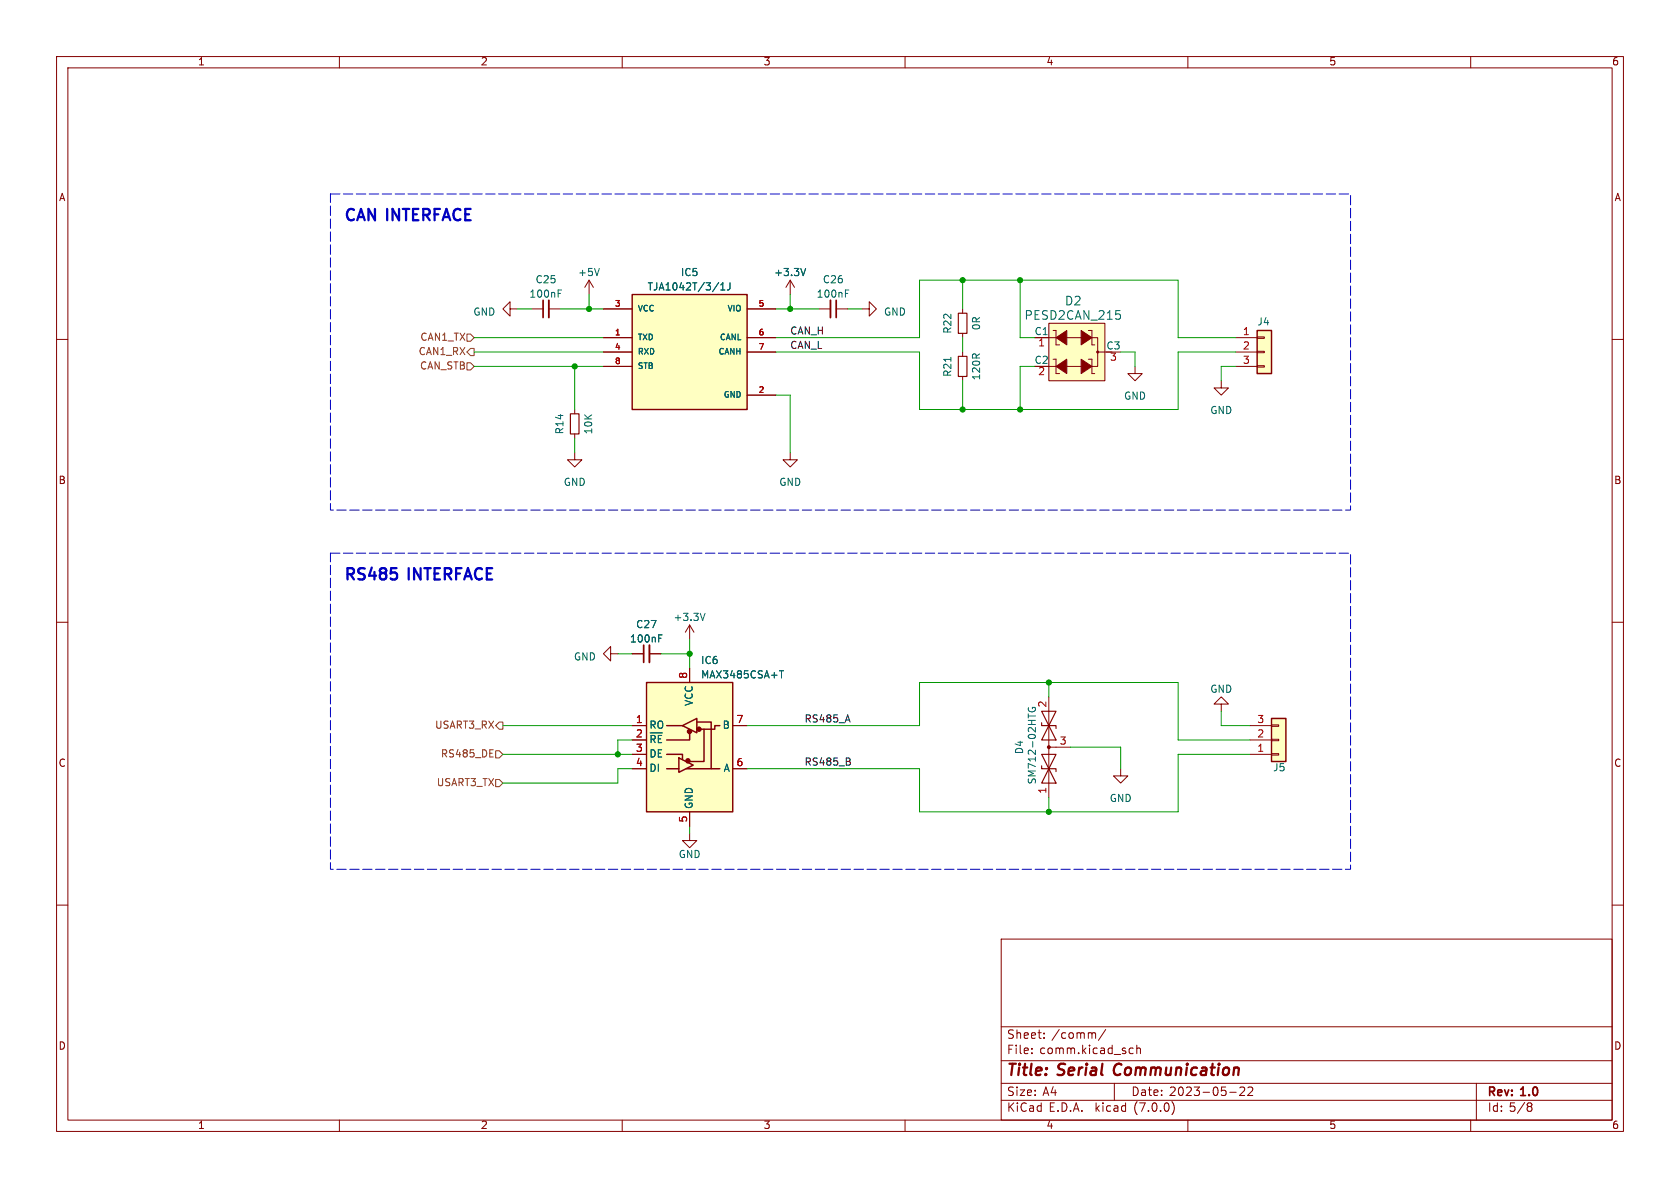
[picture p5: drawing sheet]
<svg xmlns="http://www.w3.org/2000/svg" width="297mm" height="210mm" viewBox="0 0 297 210" stroke-linecap="round" stroke-linejoin="round" font-family="sans-serif">
<g fill="none" stroke="#840000" stroke-width=".18">
<path d="M10 10h277v190h-277zM12 12h273v186h-273zM60 10v2M110 10v2M160 10v2M210 10v2M260 10v2M10 60h2M90.2 54.6v-1.3l-1.3 1.3 1.3 1.3v-1.3h1.2M94 54.6h2M97 54.6h2.1M104.1 49.5l-.7 1.3"/>
<path d="M104.1 49.5v2.6M104.1 49.5l.8 1.3M106.7 59.7h5.1M106.7 54.6h5.1M132.1 59.7h5.1M132.1 54.6h5.1M139.7 49.5l-.8 1.3M139.7 49.5v2.6M139.7 49.5l.8 1.3M144.8 54.6h2M147.8 54.6h2.1M152.4 54.6h1.3v1.3l1.2-1.3-1.2-1.3v1.3"/>
<path d="M170.2 54.6v.8M170.2 58.9v.8M182.9 59.7h3.8M185.4 57.2h9.9v10.1h-9.9zM186.2 58.4h.5v2.6h.6M188.6 59.7h2.5M191.1 59.7h.1M191.5 59.7h2.6v5.1h-2.6M192.4 58.4h.6v2.6h.5M218.4 59.7h3.8M222.2 59.6h1.3v.2h-1.3zM285 60h2"/>
<path d="M101.6 72.4v.8M101.6 76.7v.8M106.7 64.8h5.1M106.7 62.2h5.1M132.1 62.2h5.1M132.1 69.9h5.1M170.2 62.2v.8M170.2 66.5v.8M182.9 64.8h3.8M186.2 63.5h.5v2.5h.6M188.6 64.8h2.5M192.4 63.5h.6v2.5h.5"/>
<path d="M194.1 62.2h2.5M200.7 64.8v1.2h1.2l-1.2 1.3-1.3-1.3h1.3M215.9 67.3v1.3h1.3l-1.3 1.3-1.3-1.3h1.3M218.4 64.8h3.8M218.4 62.2h3.8M222.2 64.6h1.3v.3h-1.3zM222.2 62.1h1.3v.3h-1.3zM101.6 80v1.3h1.3l-1.3 1.3-1.3-1.3h1.3M139.7 80v1.3h1.3l-1.3 1.3-1.3-1.3h1.3M10 110h2M107.9 115.6v-1.3l-1.2 1.3 1.2 1.2v-1.2h1.3M111.8 115.6h2"/>
<path d="M114.8 115.6h2M121.9 110.5l.8 1.3M121.9 110.5v2.5M121.9 118.1v2.6M121.9 110.5l-.7 1.3M285 110h2M111.8 133.4h2.5M111.8 130.8h2.5M111.8 128.3h2.5M111.8 135.9h2.5M123.2 127.6h.1M129.5 128.3h2.6"/>
<path d="M129.5 135.9h2.6M185.4 132.1h3.8M185.4 123.2v17.8M198.1 135.9v1.3h1.3l-1.3 1.2-1.3-1.2h1.3M215.9 124.5h1.3l-1.3-1.3-1.3 1.3h1.3v1.2M221 133.4h3.8M221 130.8h3.8M221 128.3h3.8M224.8 128.1h1.3v.3h-1.3zM224.8 130.7h1.3v.2h-1.3zM224.8 133.2h1.3v.3h-1.3zM10 160h2"/>
<path d="M121.9 147.3v1.3h1.3l-1.3 1.3-1.3-1.3h1.3M121.9 143.5v2.6M285 160h2M177 166h108v32h-108zM60 198v2M110 198v2M160 198v2M177 194.5h108M177 191.5h108M177 187.5h108M177 181.5h108M182.4 186.1v.2"/>
<path d="M182.4 185.3v.2M184.6 183.4v.2M184.6 182.6v.2M193.5 182.6l.2 .2v.8M195.5 182l-1.3 1.9M197 191.5v3M199.9 185.3h.4M200.3 186.2l-.4 .1M201 185.4l.2-.1h.3l.1 1M201 184.8v1.5M207.2 194.8a1.74 1.74 0 0 1 0 2.2M210 198v2"/>
<path d="M217.4 193.1h1.1M219.2 192.3l.6-.1 .2 .1v.3l-.9 1.1h.9M220.6 192.3l.6-.1 .2 .1 .1 .3-1 1.1h1M260 198v2M261 191.5v6.5M270.3 195.6h.2M270.5 195l.3 .2-.3 .4M270.5 195.6l.3 .1v.5l-.3 .3h-.2"/>
</g>
<path d="M196.9 188.9v.7" fill="none" stroke="#840000" stroke-width=".4"/>
<g fill="none" stroke="#006464" stroke-width=".18">
<path d="M98.7 51.3h.6M106 47.5l-.5 1.2M127.1 49.9l-1.1 1.7M127.4 51.3h.7M127.4 50.4l.4-.4v1.3M129.1 50v.9a.41 .41 0 0 1-.5 .4M142.4 47.5l-.4 1.2M149.5 51.3h.6M197.3 54.9h.7M197.8 55.5l.3 .3v.3l-.3 .3M116.5 112.2h.6M124.6 108.4l-.4 1.3"/>
<path d="M137.8 118.6h.7M138.2 118.6v1.2M115.8 130.4l-.1-.3-.6-.1v1.3M117 130h-.6v1.3M181.8 126.2v.7M181.8 125.1a.59 .59 0 0 0 .6 .7 .59 .59 0 0 0 .6-.7l-.5-.1v.3"/>
</g>
<path d="M169.4 55.4h1.5v3.5h-1.5zM100.8 73.2h1.6v3.5h-1.6zM169.4 63h1.5v3.5h-1.5zM184.1 135.4v.5h2.6v.5M184.1 127.8v.5h2.6v.5M184.1 133.4h2.6l-2.6 5h2.6zM184.1 125.7l2.6 5.1h-2.6l2.6-5.1z" fill="none" stroke="#840000" stroke-width=".2"/>
<g fill="#ffffc2" stroke="#ffffc2" stroke-width=".18">
<path d="M185.4 57.2h9.9v10.1h-9.9z"/>
<path d="M111.8 52.1h20.3v20.3h-20.3z"/>
<path d="M222.2 58.4h2.6v7.6h-2.6z"/>
<path d="M224.8 127h2.5v7.6h-2.5z"/>
<path d="M114.3 120.7h15.2v22.8h-15.2z"/>
</g>
<g fill="#840000" stroke="#840000" stroke-width=".18">
<path d="M186.7 64.8l1.9-1.3v2.5z"/>
<path d="M186.7 59.7l1.9-1.3v2.6z"/>
<path d="M191.1 63.5l1.9 1.3-1.9 1.2z"/>
<path d="M191.1 58.4l1.9 1.3-1.9 1.3z"/>
<circle cx="194.1" cy="62.2" r=".18"/>
<circle cx="185.4" cy="132.1" r=".25"/>
</g>
<path d="M97 53.1v3M146.8 53.1v3M114.8 114v3.1" fill="none" stroke="#840000" stroke-width=".33"/>
<path d="M96 53.1v3M147.8 53.1v3M113.8 114v3.1" fill="none" stroke="#840000" stroke-width=".3"/>
<g fill="none" stroke="#840000" stroke-width=".25">
<path d="M111.8 52.1h20.3v20.3h-20.3zM222.2 58.4h2.6v7.6h-2.6zM114.3 120.7h15.2v22.8h-15.2zM117.9 133.4h2.7v.9M117.9 135.9h2.1M117.9 128.3h2.7M120 134l2.6 1.3-2.6 1.2zM120.6 128.3l2.6-1.3v2.5zM121.3 135.9h6M121.9 129.5v1.3h-4M123.2 127.6h2.5v8.3M124.5 128.9v5.7h-2.6"/>
<path d="M127.3 128.3h-.9v.6h-2.6M224.8 127h2.5v7.6h-2.5z"/>
</g>
<g fill="#840000" stroke="#840000" stroke-width=".25">
<circle cx="121.6" cy="134.5" r=".36"/>
<circle cx="121.9" cy="129.3" r=".36"/>
<circle cx="123.6" cy="128.9" r=".36"/>
</g>
<path d="M82.5 59.1h.7l.6 .6-.6 .6h-.7zM82.5 64.1h.7l.6 .7-.6 .6h-.7zM83.2 61.6h.6v1.3h-.6l-.7-.7zM86.6 133.8h.6M86.6 132.5h.6M87.6 132.7h.7l.6 .7-.6 .6h-.7zM87.6 137.8h.7l.6 .6-.6 .7h-.7zM88.3 127.6h.6v1.3h-.6l-.7-.6z" fill="none" stroke="#725600" stroke-width=".18"/>
<path d="M58.4 34.3h180.4v55.9h-180.4v-55.9M58.4 97.8h180.4v55.9h-180.4v-55.9" fill="none" stroke="#0000c2" stroke-width=".18" stroke-dasharray="1.7 .6"/>
<g fill="none" stroke="#009600" stroke-width=".18">
<path d="M83.8 59.7h22.9M91.4 54.6h2.6M99.1 54.6h7.6M104.1 52.1v2.5M137.2 54.6h7.6M137.2 59.7h25.4v-10.2h45.7v10.2h10.1M139.7 52.1v2.5M149.9 54.6h2.5M170.2 49.5v5.1M170.2 59.7v2.5M180.3 49.5v10.2h2.6M83.8 62.2h22.9"/>
<path d="M83.8 64.8h22.9M101.6 64.8v7.6M101.6 77.5v2.5M137.2 62.2h25.4v10.2h45.7v-10.2h10.1M137.2 69.9h2.5v10.1M170.2 67.3v5.1M182.9 64.8h-2.6v7.6M198.1 62.2h2.6v2.6M218.4 64.8h-2.5v2.5M109.2 115.6h2.6M116.8 115.6h5.1M121.9 113v5.1"/>
<path d="M88.9 133.4h22.9M88.9 128.3h22.9M111.8 130.8h-2.6v2.6M111.8 135.9h-2.6v2.5h-20.3M132.1 128.3h30.5v-7.6h45.7v10.1h12.7M185.4 120.7v2.5M189.2 132.1h8.9v3.8M215.9 125.7v2.6h5.1M221 133.4h-12.7v10.1h-45.7v-7.6h-30.5M121.9 146.1v1.2M185.4 141v2.5"/>
</g>
<g fill="#009600" stroke="#009600" stroke-width=".18">
<circle cx="104.1" cy="54.6" r=".46"/>
<circle cx="139.7" cy="54.6" r=".46"/>
<circle cx="101.6" cy="64.8" r=".46"/>
<circle cx="170.2" cy="72.4" r=".46"/>
<circle cx="180.3" cy="72.4" r=".46"/>
<circle cx="180.3" cy="49.5" r=".46"/>
<circle cx="109.2" cy="133.4" r=".46"/>
<circle cx="170.2" cy="49.5" r=".46"/>
<circle cx="121.9" cy="115.6" r=".46"/>
<circle cx="185.4" cy="143.5" r=".46"/>
<circle cx="185.4" cy="120.7" r=".46"/>
</g>
<g font-size="2.8" fill="#0000c2">
<text x="61" y="39.4">CAN INTERFACE</text>
<text x="61" y="102.9">RS485</text>
<text x="72.4" y="102.9">INTERFACE</text>
</g>
<g font-size="2.8" fill="#840000">
<text x="178" y="190.8">Title:</text>
<text x="187.1" y="190.8">Serial</text>
<text x="197.6" y="190.8">Communication</text>
</g>
<g font-size="2.1" fill="#006464">
<text x="181.1" y="56.8">PESD2CAN_215</text>
<text x="188.2" y="54.3">D2</text>
</g>
<g font-size="2.1" fill="#840000">
<text x="178" y="183.9">Sheet:</text>
<text x="185.9" y="183.9">/comm/</text>
<text x="178" y="186.6">File:</text>
<text x="183.8" y="186.6">comm.kicad_sch</text>
<text x="178" y="196.8">KiCad</text>
<text x="178" y="194">Size:</text>
<text x="184.3" y="194">A4</text>
<text x="185.4" y="196.8">E.D.A.</text>
<text x="193.7" y="196.8">kicad</text>
<text x="200" y="194">Date:</text>
<text x="200.6" y="196.8">(7.0.0)</text>
<text x="206.7" y="194">2023-05-22</text>
<text x="263" y="194.2">Rev:</text>
<text x="263" y="196.8">Id: 5/8</text>
<text x="269" y="194.2">1.0</text>
</g>
<g font-size="1.8" fill="#840000">
<text x="35" y="11.8">1</text>
<text x="85" y="11.8">2</text>
<text x="135" y="11.8">3</text>
<text x="185" y="11.8">4</text>
<text x="235" y="11.8">5</text>
<text x="285" y="11.8">6</text>
<text x="10.4" y="35.8">A</text>
<text x="285.4" y="35.8">A</text>
<text x="10.3" y="85.8">B</text>
<text x="285.3" y="85.8">B</text>
<text x="10.3" y="135.8">C</text>
<text x="285.3" y="135.8">C</text>
<text x="10.3" y="185.8">D</text>
<text x="285.3" y="185.8">D</text>
<text x="35" y="199.8">1</text>
<text x="85" y="199.8">2</text>
<text x="135" y="199.8">3</text>
<text x="185" y="199.8">4</text>
<text x="235" y="199.8">5</text>
<text x="285" y="199.8">6</text>
</g>
<g font-size="1.8" fill="#006464">
<text x="93.5" y="52.9">100nF</text>
<text x="94.6" y="50.4">C25</text>
<text x="102.1" y="49.1">+5V</text>
<text x="114.4" y="51.6">TJA1042T/3/1J</text>
<text x="120.3" y="49.1">IC5</text>
<text x="136.8" y="49.1">+3.3V</text>
<text x="144.3" y="52.9">100nF</text>
<text x="145.4" y="50.4">C26</text>
<text x="83.6" y="56.1">GND</text>
<text x="156.2" y="56.1">GND</text>
<text x="168.5" y="59.1" transform="rotate(-90 168.5 59.1)">R22</text>
<text x="173.5" y="58.5" transform="rotate(-90 173.5 58.5)">0R</text>
<text x="182.8" y="59.4">C1</text>
<text x="222.2" y="57.8">J4</text>
<text x="182.8" y="64.5">C2</text>
<text x="195.5" y="62">C3</text>
<text x="168.5" y="66.7" transform="rotate(-90 168.5 66.7)">R21</text>
<text x="173.5" y="67.3" transform="rotate(-90 173.5 67.3)">120R</text>
<text x="198.7" y="70.9">GND</text>
<text x="99.9" y="76.8" transform="rotate(-90 99.9 76.8)">R14</text>
<text x="105" y="76.8" transform="rotate(-90 105 76.8)">10K</text>
<text x="213.9" y="73.5">GND</text>
<text x="99.6" y="86.2">GND</text>
<text x="137.7" y="86.2">GND</text>
<text x="111.3" y="113.9">100nF</text>
<text x="112.4" y="111.3">C27</text>
<text x="119" y="110">+3.3V</text>
<text x="101.4" y="117">GND</text>
<text x="123.9" y="117.7">IC6</text>
<text x="122.7" y="124.9" transform="rotate(-90 122.7 124.9)">VCC</text>
<text x="123.9" y="120.2">MAX3485CSA+T</text>
<text x="213.9" y="122.7">GND</text>
<text x="114.8" y="129.1">RO</text>
<text x="127.6" y="129.1">B</text>
<text x="114.8" y="132.2">~{RE}</text>
<text x="114.8" y="134.2">DE</text>
<text x="114.8" y="136.7">DI</text>
<text x="127.8" y="136.7">A</text>
<text x="181.1" y="133.4" transform="rotate(-90 181.1 133.4)">D4</text>
<text x="225" y="136.6">J5</text>
<text x="122.7" y="143" transform="rotate(-90 122.7 143)">GND</text>
<text x="183.4" y="138.7" transform="rotate(-90 183.4 138.7)">SM712-02HTG</text>
<text x="196.1" y="142">GND</text>
<text x="119.9" y="152">GND</text>
</g>
<g font-size="1.8" fill="#0f0f0f">
<text x="139.7" y="59.3">CAN_H</text>
<text x="139.7" y="61.9">CAN_L</text>
<text x="142.2" y="127.9">RS485_A</text>
<text x="142.2" y="135.5">RS485_B</text>
</g>
<g font-size="1.8" fill="#a90000">
<text x="219.7" y="59.4">1</text>
<text x="183.5" y="61.6">1</text>
<text x="196.2" y="64.1">3</text>
<text x="219.7" y="62">2</text>
<text x="219.7" y="64.5">3</text>
<text x="183.5" y="66.7">2</text>
<text x="121.7" y="120" transform="rotate(-90 121.7 120)">8</text>
<text x="185.2" y="125.1" transform="rotate(-90 185.2 125.1)">2</text>
<text x="112.4" y="128">1</text>
<text x="112.4" y="130.6">2</text>
<text x="130.1" y="128">7</text>
<text x="187.3" y="131.8">3</text>
<text x="222.2" y="130.6">2</text>
<text x="222.2" y="128">3</text>
<text x="112.4" y="133.1">3</text>
<text x="112.4" y="135.6">4</text>
<text x="130.1" y="135.6">6</text>
<text x="222.2" y="133.1">1</text>
<text x="185.2" y="140.4" transform="rotate(-90 185.2 140.4)">1</text>
<text x="121.7" y="145.4" transform="rotate(-90 121.7 145.4)">5</text>
</g>
<g font-size="1.8" fill="#725600">
<text x="73.9" y="63.1">CAN1_RX</text>
<text x="74.1" y="65.6">CAN_STB</text>
<text x="74.2" y="60.5">CAN1_TX</text>
<text x="76.8" y="129.1">USART3_RX</text>
<text x="77.8" y="134.2">RS485_DE</text>
<text x="77.1" y="139.3">USART3_TX</text>
</g>
<g font-size="1.4" fill="#a90000">
<text x="108.6" y="59.4">1</text>
<text x="108.6" y="54.4">3</text>
<text x="134" y="54.4">5</text>
<text x="134" y="59.4">6</text>
<text x="108.6" y="62">4</text>
<text x="108.6" y="64.5">8</text>
<text x="134" y="62">7</text>
<text x="134" y="69.6">2</text>
</g>
<g font-size="1.4" fill="#006464">
<text x="112.8" y="55.3">VCC</text>
<text x="128.5" y="55.3">VIO</text>
<text x="112.8" y="60.4">TXD</text>
<text x="112.8" y="62.9">RXD</text>
<text x="112.8" y="65.5">STB</text>
<text x="126.9" y="62.9">CANH</text>
<text x="127.1" y="60.4">CANL</text>
<text x="127.8" y="70.5">GND</text>
</g>
</svg>
